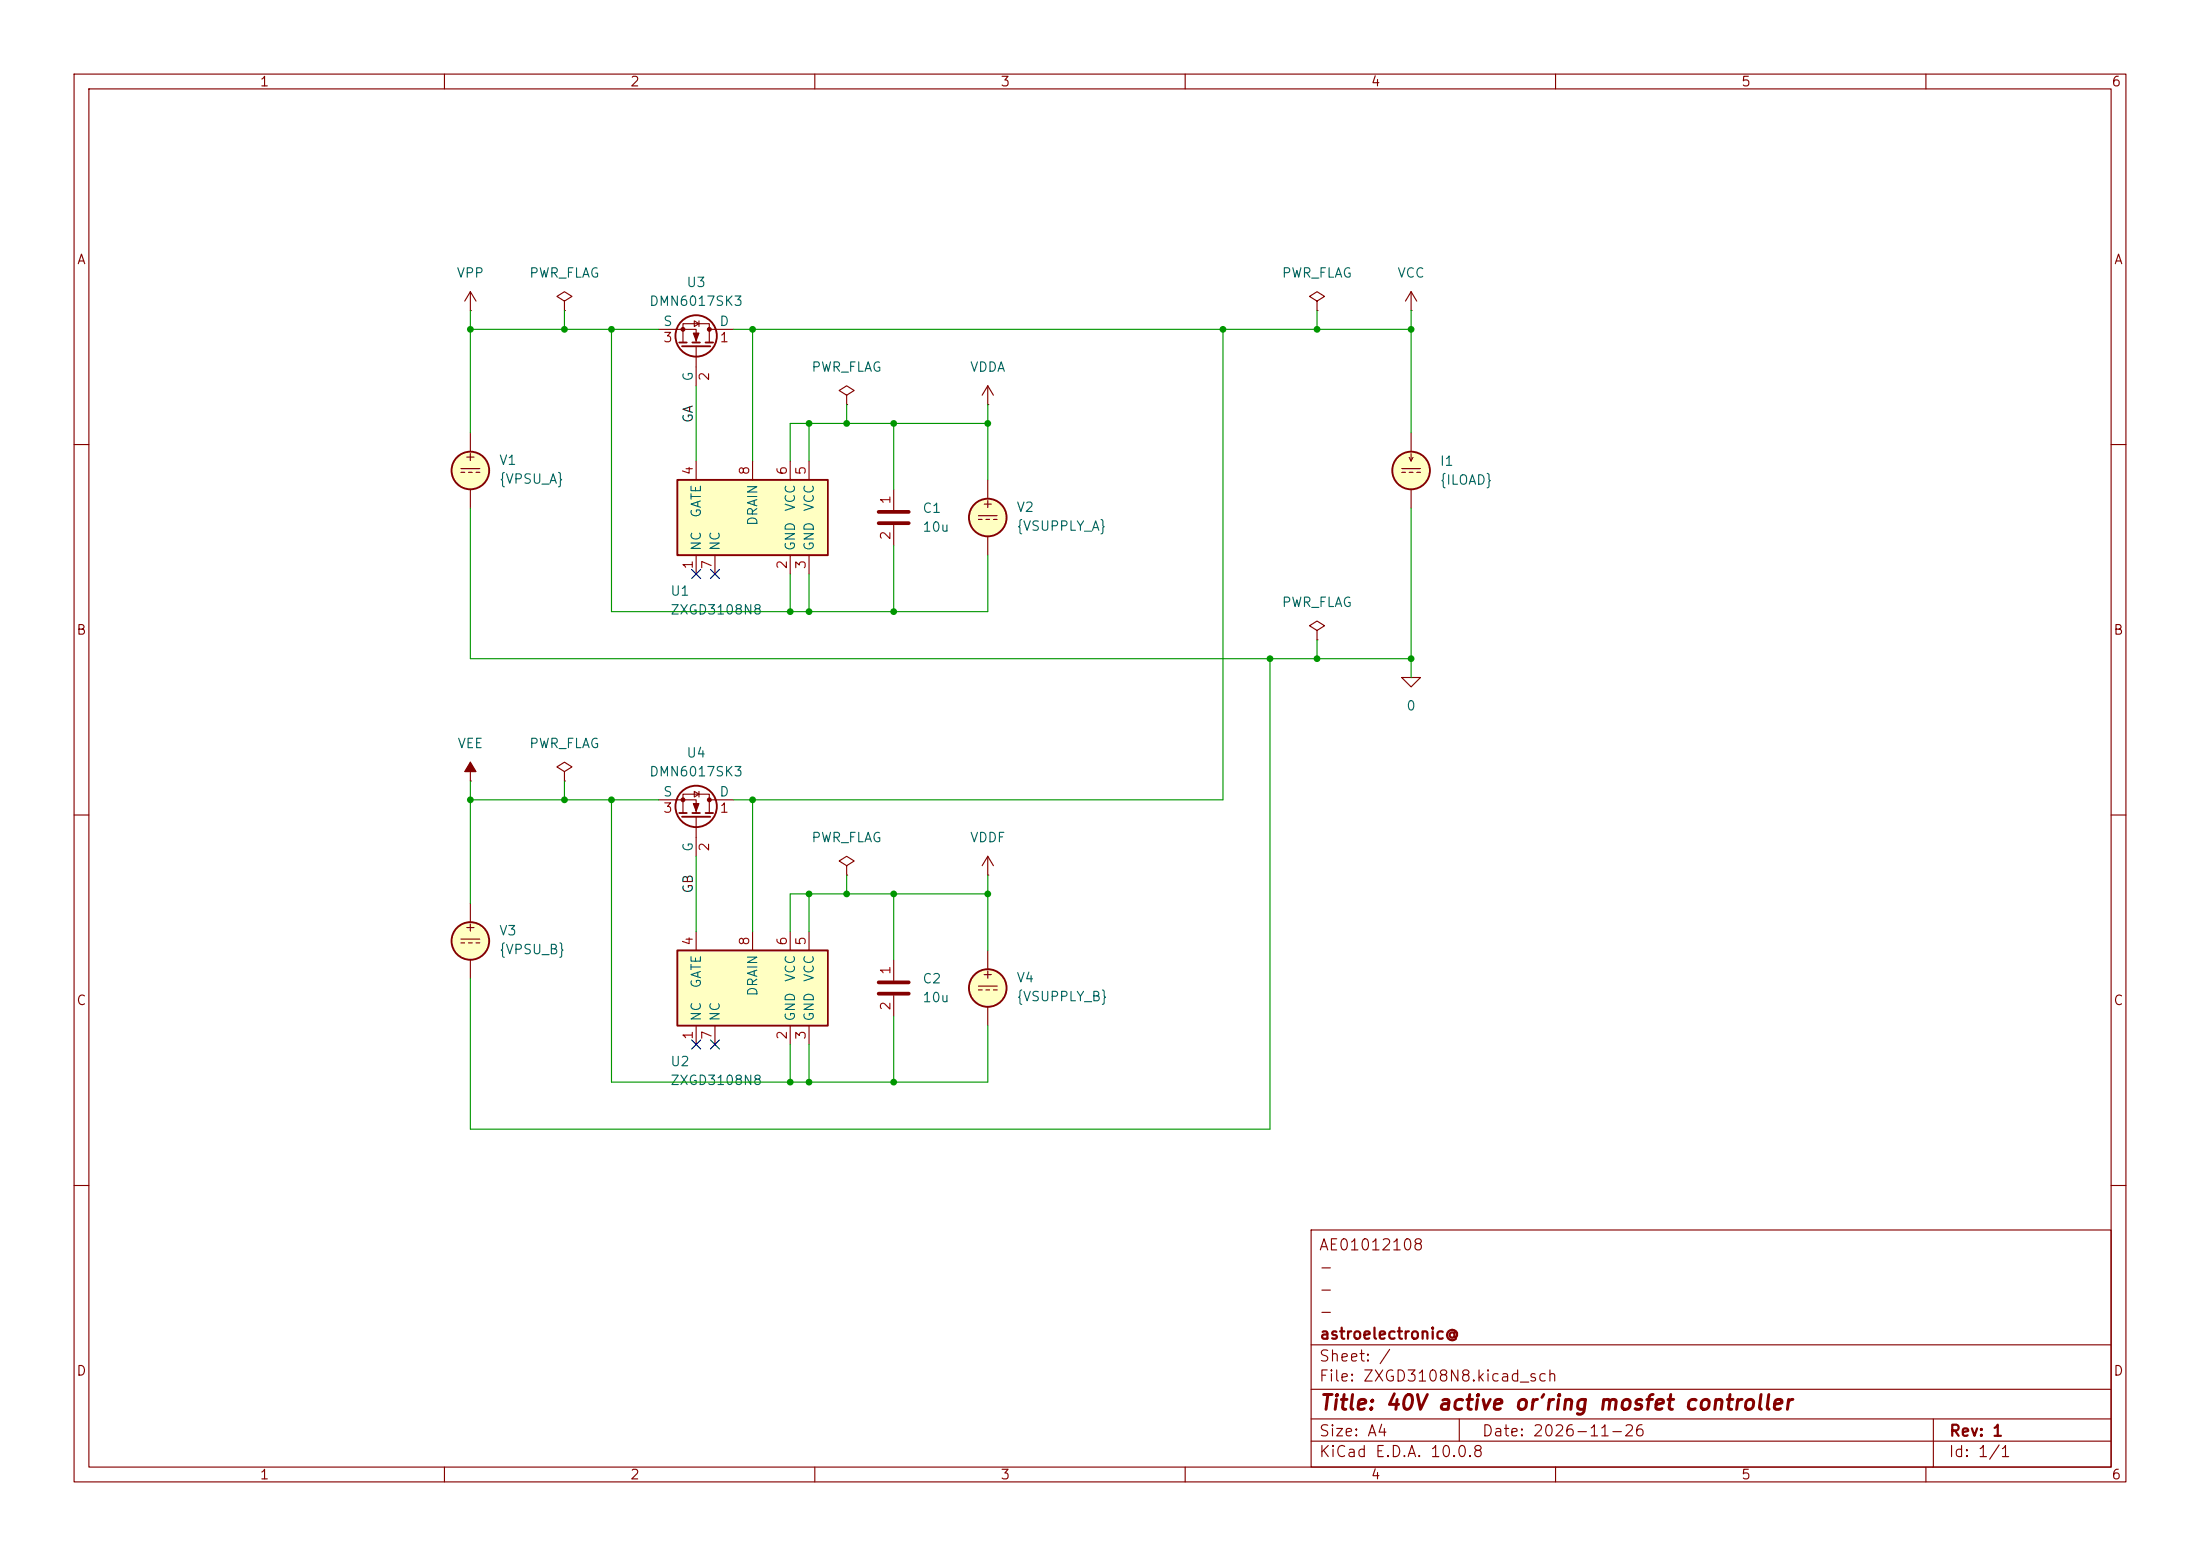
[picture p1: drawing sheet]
<svg xmlns="http://www.w3.org/2000/svg" width="297mm" height="210mm" viewBox="0 0 297 210" stroke-linecap="round" stroke-linejoin="round" font-family="sans-serif">
<g fill="none" stroke="#840000" stroke-width=".15">
<path d="M10 10h277v190h-277zM12 12h273v186h-273zM60 10v2M110 10v2M160 10v2M210 10v2M260 10v2M10 60h2M285 60h2M10 110h2M285 110h2M120.6 129.5v2.8"/>
<path d="M120.6 134.4v2.8M10 160h2M177 166h108v32h-108zM285 160h2M60 198v2M110 198v2M160 198v2M177 194.5h108M177 191.5h108M177 187.5h108M177 181.5h108M197 191.5v3"/>
<path d="M210 198v2M260 198v2M261 191.5v6.5"/>
</g>
<path d="M118.6 132.6h4.1M118.6 134.1h4.1" fill="none" stroke="#840000" stroke-width=".51"/>
<circle cx="63.5" cy="63.5" r="2.54" fill="#ffffc2"/>
<path d="M63.5 58.4v2.6M62.2 63.2h2.6M62.2 63.8h.5M63.2 63.8h.6M63.5 66v2.6M64.3 63.8h.5" fill="none" stroke="#840000" stroke-width=".15"/>
<circle cx="63.5" cy="63.5" r="2.54" fill="none" stroke="#840000" stroke-width=".25"/>
<path d="M91.4 128.3h20.4v10.1h-20.4z" fill="#ffffc2"/>
<path d="M91.4 128.3h20.4v10.1h-20.4z" fill="none" stroke="#840000" stroke-width=".25"/>
<path d="M189.2 91.4h2.6l-1.3 1.3zM190.5 91.4h.1M94 125.7v2.6M94 138.4v2.6M96.5 138.4v2.6M101.6 125.7v2.6M106.7 125.7v2.6M106.7 138.4v2.6M109.2 125.7v2.6M109.2 138.4v2.6" fill="none" stroke="#840000" stroke-width=".15"/>
<circle cx="190.5" cy="63.5" r="2.54" fill="#ffffc2"/>
<g fill="none" stroke="#840000" stroke-width=".15">
<path d="M190.5 39.4v2.5M190.5 39.4l-.8 1.2M190.5 39.4l.8 1.2M177.8 40.6l1-.6-1-.6-1 .6 1 .6v1.3M177.8 41.9h.1M190.5 41.9h.1M190.5 58.4v2.6M120.6 66v2.8M120.6 70.9v2.8M189.2 63.2h2.6M189.2 63.8h.5M190.2 61.7l.3 .5 .3-.5"/>
<path d="M190.2 63.8h.6M190.5 61.2v1M190.5 66v2.6M191.3 63.8h.5M177.8 85.1l1-.6-1-.7-1 .7 1 .6v1.3M177.8 86.4h.1"/>
</g>
<circle cx="190.5" cy="63.5" r="2.54" fill="none" stroke="#840000" stroke-width=".25"/>
<path d="M118.6 69.1h4.1M118.6 70.6h4.1" fill="none" stroke="#840000" stroke-width=".51"/>
<circle cx="133.3" cy="69.8" r="2.54" fill="#ffffc2"/>
<path d="M133.3 54.6h.1M133.3 52.1v2.5M133.3 52.1l-.7 1.2M133.3 52.1l.8 1.2M132.1 69.6h2.5M132.1 70.1h.5M133.1 70.1h.5M133.3 64.8v2.5M133.3 72.4v2.5M134.1 70.1h.5" fill="none" stroke="#840000" stroke-width=".15"/>
<circle cx="133.3" cy="69.8" r="2.54" fill="none" stroke="#840000" stroke-width=".25"/>
<circle cx="63.5" cy="127" r="2.54" fill="#ffffc2"/>
<path d="M114.3 116.8l1-.6-1-.6-1 .6 1 .6v1.3M114.3 118.1h.1M133.3 118.1h.1M133.3 115.6l-.7 1.2M133.3 115.6l.8 1.2M133.3 115.6v2.5M62.2 126.7h2.6M62.2 127.3h.5M63.2 127.3h.6M63.5 121.9v2.6M63.5 129.5v2.6M64.3 127.3h.5" fill="none" stroke="#840000" stroke-width=".15"/>
<circle cx="63.5" cy="127" r="2.54" fill="none" stroke="#840000" stroke-width=".25"/>
<circle cx="133.3" cy="133.3" r="2.54" fill="#ffffc2"/>
<g fill="none" stroke="#840000" stroke-width=".15">
<path d="M63.5 39.4v2.5M63.5 39.4l-.8 1.2M63.5 39.4l.8 1.2M63.5 41.9h.1M76.2 40.6l1-.6-1-.6-1 .6 1 .6v1.3M76.2 41.9h.1M63.5 105.4h.1M63.5 102.9v2.5M76.2 104.1l1-.6-1-.6-1 .6 1 .6v1.3M76.2 105.4h.1M132.1 133.1h2.5M132.1 133.6h.5"/>
<path d="M133.1 133.6h.5M133.3 128.3v2.5M133.3 135.9v2.5M134.1 133.6h.5"/>
</g>
<circle cx="133.3" cy="133.3" r="2.54" fill="none" stroke="#840000" stroke-width=".25"/>
<path d="M63.5 102.9l.8 1.2h-1.6z" fill="#840000" stroke="#840000" stroke-width=".15"/>
<path d="M91.4 64.8h20.4v10.1h-20.4z" fill="#ffffc2"/>
<g fill="none" stroke="#840000" stroke-width=".25">
<path d="M91.7 46.2h1M92.1 46.7h3.8M93.5 46.2h1M95.2 46.2h1.1M91.4 64.8h20.4v10.1h-20.4zM91.7 109.7h1M92.1 110.2h3.8M93.5 109.7h1M95.2 109.7h1.1"/>
<circle cx="94" cy="45.3" r="2.79"/>
<circle cx="94" cy="108.8" r="2.79"/>
</g>
<g fill="none" stroke="#840000" stroke-width=".15">
<path d="M88.9 44.5h5.1v1.7M92.2 46.2v-2.5h3.6v2.5M93.7 43.3l.7 .4-.7 .4zM94 46.7v5.4M94.4 43.3v.8M95.8 44.5h3.3M114.3 53.3l1-.6-1-.6-1 .6 1 .6v1.3M114.3 54.6h.1M94 62.2v2.6M94 74.9v2.6M96.5 74.9v2.6M101.6 62.2v2.6"/>
<path d="M106.7 62.2v2.6M106.7 74.9v2.6M109.2 62.2v2.6M109.2 74.9v2.6M88.9 108h5.1v1.7M92.2 109.7v-2.5h3.6v2.5M93.7 106.8l.7 .4-.7 .4zM94 110.2v5.4M94.4 106.8v.8M95.8 108h3.3"/>
</g>
<g fill="#840000" stroke="#840000" stroke-width=".15">
<path d="M93.6 108.5h.8l-.4 1z"/>
<path d="M93.6 45h.8l-.4 1z"/>
<circle cx="95.8" cy="107.9" r=".25"/>
<circle cx="92.2" cy="107.9" r=".25"/>
<circle cx="95.8" cy="44.4" r=".25"/>
<circle cx="92.2" cy="44.4" r=".25"/>
</g>
<g fill="none" stroke="#009600" stroke-width=".15">
<path d="M63.5 44.5h25.4M63.5 41.9v16.5M76.2 41.9v2.6M82.5 44.5v38.1h50.8v-7.7M94 52.1v10.1M99.1 44.5h91.4M101.6 44.5v17.7M109.2 57.2v5M114.3 54.6v2.6M120.6 57.2v8.8M133.3 54.6v10.2M133.3 57.2h-26.6v5"/>
<path d="M165.1 44.5v63.5h-66M177.8 41.9v2.6M190.5 41.9v16.5M63.5 68.6v20.3h127M106.7 77.5v5.1M109.2 77.5v5.1M120.6 73.7v8.9M190.5 68.6v22.8M171.4 88.9v63.5h-107.9v-20.3M177.8 86.4v2.5M63.5 108h25.4M63.5 105.4v16.5"/>
<path d="M76.2 105.4v2.6M82.5 108v38.1h50.8v-7.7M94 115.6v10.1M101.6 108v17.7M114.3 118.1v2.6M133.3 118.1v10.2M109.2 120.7v5M120.6 120.7v8.8M120.6 137.2v8.9M133.3 120.7h-26.6v5M106.7 141v5.1M109.2 141v5.1"/>
</g>
<path d="M93.4 76.9l1.2 1.2M94.6 76.9l-1.2 1.2M95.9 76.9l1.2 1.2M97.1 76.9l-1.2 1.2M93.4 140.4l1.2 1.2M94.6 140.4l-1.2 1.2M95.9 140.4l1.2 1.2M97.1 140.4l-1.2 1.2" fill="none" stroke="#000084" stroke-width=".15"/>
<g fill="#009600">
<circle cx="106.7" cy="82.6" r=".46"/>
<circle cx="190.5" cy="44.5" r=".46"/>
<circle cx="165.1" cy="44.5" r=".46"/>
<circle cx="177.8" cy="44.5" r=".46"/>
<circle cx="177.8" cy="88.9" r=".46"/>
<circle cx="171.4" cy="88.9" r=".46"/>
<circle cx="114.3" cy="57.2" r=".46"/>
<circle cx="120.6" cy="57.2" r=".46"/>
<circle cx="190.5" cy="88.9" r=".46"/>
<circle cx="109.2" cy="82.6" r=".46"/>
<circle cx="120.6" cy="82.6" r=".46"/>
<circle cx="133.3" cy="57.2" r=".46"/>
<circle cx="109.2" cy="120.7" r=".46"/>
<circle cx="114.3" cy="120.7" r=".46"/>
<circle cx="109.2" cy="146.1" r=".46"/>
<circle cx="106.7" cy="146.1" r=".46"/>
<circle cx="120.6" cy="120.7" r=".46"/>
<circle cx="133.3" cy="120.7" r=".46"/>
<circle cx="101.6" cy="108" r=".46"/>
<circle cx="82.5" cy="108" r=".46"/>
<circle cx="120.6" cy="146.1" r=".46"/>
<circle cx="63.5" cy="44.5" r=".46"/>
<circle cx="63.5" cy="108" r=".46"/>
<circle cx="76.2" cy="44.5" r=".46"/>
<circle cx="82.5" cy="44.5" r=".46"/>
<circle cx="76.2" cy="108" r=".46"/>
<circle cx="109.2" cy="57.2" r=".46"/>
<circle cx="101.6" cy="44.5" r=".46"/>
</g>
<text font-size="2" fill="#840000" x="178" y="190.8">Title: 40V active or'ring mosfet controller</text>
<g font-size="1.5" fill="#840000">
<text x="178" y="172.1">-</text>
<text x="178" y="169.1">AE01012108</text>
<text x="178" y="178.1">-</text>
<text x="178" y="175.1">-</text>
<text x="178" y="184.1">Sheet: /</text>
<text x="178" y="181.1">astroelectronic@</text>
<text x="178" y="186.8">File: ZXGD3108N8.kicad_sch</text>
<text x="178" y="197">KiCad E.D.A. 10.0.8</text>
<text x="178" y="194.2">Size: A4</text>
<text x="200" y="194.2">Date: 2026-11-26</text>
<text x="263" y="197">Id: 1/1</text>
<text x="263" y="194.2">Rev: 1</text>
</g>
<g font-size="1.3" fill="#840000">
<text x="35" y="12">1</text>
<text x="85" y="12">2</text>
<text x="135" y="12">3</text>
<text x="185" y="12">4</text>
<text x="235" y="12">5</text>
<text x="285" y="12">6</text>
<text x="10.3" y="36">A</text>
<text x="285.3" y="36">A</text>
<text x="62.6" y="62.6">+</text>
<text x="132.4" y="68.9">+</text>
<text x="10.2" y="86">B</text>
<text x="285.2" y="86">B</text>
<text x="62.6" y="126.1">+</text>
<text x="10.2" y="136">C</text>
<text x="132.4" y="132.4">+</text>
<text x="285.2" y="136">C</text>
<text x="10.2" y="186">D</text>
<text x="285.2" y="186">D</text>
<text x="35" y="200">1</text>
<text x="85" y="200">2</text>
<text x="135" y="200">3</text>
<text x="185" y="200">4</text>
<text x="235" y="200">5</text>
<text x="285" y="200">6</text>
</g>
<g font-size="1.3" fill="#006464">
<text x="61.6" y="37.8">VPP</text>
<text x="71.4" y="37.8">PWR_FLAG</text>
<text x="87.6" y="41.6">DMN6017SK3</text>
<text x="92.6" y="39.1">U3</text>
<text x="173" y="37.8">PWR_FLAG</text>
<text x="188.6" y="37.8">VCC</text>
<text x="89.4" y="44.3">S</text>
<text x="97" y="44.3">D</text>
<text x="93.8" y="51.6" transform="rotate(-90 93.8 51.6)">G</text>
<text x="109.5" y="50.5">PWR_FLAG</text>
<text x="130.9" y="50.5">VDDA</text>
<text x="67.3" y="63.1">V1</text>
<text x="67.3" y="65.6">{VPSU_A}</text>
<text x="194.3" y="63.2">I1</text>
<text x="194.3" y="65.7">{ILOAD}</text>
<text x="94.9" y="70" transform="rotate(-90 94.9 70)">GATE</text>
<text x="102.6" y="71.1" transform="rotate(-90 102.6 71.1)">DRAIN</text>
<text x="107.6" y="69.1" transform="rotate(-90 107.6 69.1)">VCC</text>
<text x="110.2" y="69.1" transform="rotate(-90 110.2 69.1)">VCC</text>
<text x="124.4" y="69.5">C1</text>
<text x="137.1" y="69.4">V2</text>
<text x="137.1" y="72">{VSUPPLY_A}</text>
<text x="94.9" y="74.4" transform="rotate(-90 94.9 74.4)">NC</text>
<text x="97.5" y="74.4" transform="rotate(-90 97.5 74.4)">NC</text>
<text x="107.6" y="74.4" transform="rotate(-90 107.6 74.4)">GND</text>
<text x="110.2" y="74.4" transform="rotate(-90 110.2 74.4)">GND</text>
<text x="124.4" y="72.1">10u</text>
<text x="90.4" y="80.7">U1</text>
<text x="90.4" y="83.3">ZXGD3108N8</text>
<text x="173" y="82.2">PWR_FLAG</text>
<text x="61.7" y="101.3">VEE</text>
<text x="71.4" y="101.3">PWR_FLAG</text>
<text x="189.8" y="96.2">0</text>
<text x="87.6" y="105.1">DMN6017SK3</text>
<text x="89.4" y="107.8">S</text>
<text x="92.6" y="102.6">U4</text>
<text x="97" y="107.8">D</text>
<text x="109.5" y="114">PWR_FLAG</text>
<text x="130.9" y="114">VDDF</text>
<text x="93.8" y="115.1" transform="rotate(-90 93.8 115.1)">G</text>
<text x="67.3" y="126.6">V3</text>
<text x="67.3" y="129.1">{VPSU_B}</text>
<text x="94.9" y="137.9" transform="rotate(-90 94.9 137.9)">NC</text>
<text x="94.9" y="133.5" transform="rotate(-90 94.9 133.5)">GATE</text>
<text x="97.5" y="137.9" transform="rotate(-90 97.5 137.9)">NC</text>
<text x="102.6" y="134.6" transform="rotate(-90 102.6 134.6)">DRAIN</text>
<text x="107.6" y="137.9" transform="rotate(-90 107.6 137.9)">GND</text>
<text x="107.6" y="132.6" transform="rotate(-90 107.6 132.6)">VCC</text>
<text x="110.2" y="137.9" transform="rotate(-90 110.2 137.9)">GND</text>
<text x="110.2" y="132.6" transform="rotate(-90 110.2 132.6)">VCC</text>
<text x="124.4" y="133">C2</text>
<text x="124.4" y="135.6">10u</text>
<text x="137.1" y="132.9">V4</text>
<text x="137.1" y="135.5">{VSUPPLY_B}</text>
<text x="90.4" y="144.2">U2</text>
<text x="90.4" y="146.8">ZXGD3108N8</text>
</g>
<g font-size="1.3" fill="#a90000">
<text x="89.4" y="46.5">3</text>
<text x="97.1" y="46.5">1</text>
<text x="96" y="51.5" transform="rotate(-90 96 51.5)">2</text>
<text x="93.8" y="64.2" transform="rotate(-90 93.8 64.2)">4</text>
<text x="101.5" y="64.2" transform="rotate(-90 101.5 64.2)">8</text>
<text x="106.5" y="64.2" transform="rotate(-90 106.5 64.2)">6</text>
<text x="109.1" y="64.2" transform="rotate(-90 109.1 64.2)">5</text>
<text x="120.5" y="68.2" transform="rotate(-90 120.5 68.2)">1</text>
<text x="93.8" y="76.9" transform="rotate(-90 93.8 76.9)">1</text>
<text x="96.4" y="76.9" transform="rotate(-90 96.4 76.9)">7</text>
<text x="106.5" y="76.9" transform="rotate(-90 106.5 76.9)">2</text>
<text x="109.1" y="76.9" transform="rotate(-90 109.1 76.9)">3</text>
<text x="120.5" y="73" transform="rotate(-90 120.5 73)">2</text>
<text x="89.4" y="110">3</text>
<text x="97.1" y="110">1</text>
<text x="96" y="115" transform="rotate(-90 96 115)">2</text>
<text x="93.8" y="127.7" transform="rotate(-90 93.8 127.7)">4</text>
<text x="101.5" y="127.7" transform="rotate(-90 101.5 127.7)">8</text>
<text x="106.5" y="127.7" transform="rotate(-90 106.5 127.7)">6</text>
<text x="109.1" y="127.7" transform="rotate(-90 109.1 127.7)">5</text>
<text x="120.5" y="131.7" transform="rotate(-90 120.5 131.7)">1</text>
<text x="120.5" y="136.5" transform="rotate(-90 120.5 136.5)">2</text>
<text x="93.8" y="140.4" transform="rotate(-90 93.8 140.4)">1</text>
<text x="96.4" y="140.4" transform="rotate(-90 96.4 140.4)">7</text>
<text x="106.5" y="140.4" transform="rotate(-90 106.5 140.4)">2</text>
<text x="109.1" y="140.4" transform="rotate(-90 109.1 140.4)">3</text>
</g>
<g font-size="1.3" fill="#0f0f0f">
<text x="93.9" y="57.2" transform="rotate(-90 93.9 57.2)">GA</text>
<text x="93.9" y="120.7" transform="rotate(-90 93.9 120.7)">GB</text>
</g>
</svg>
